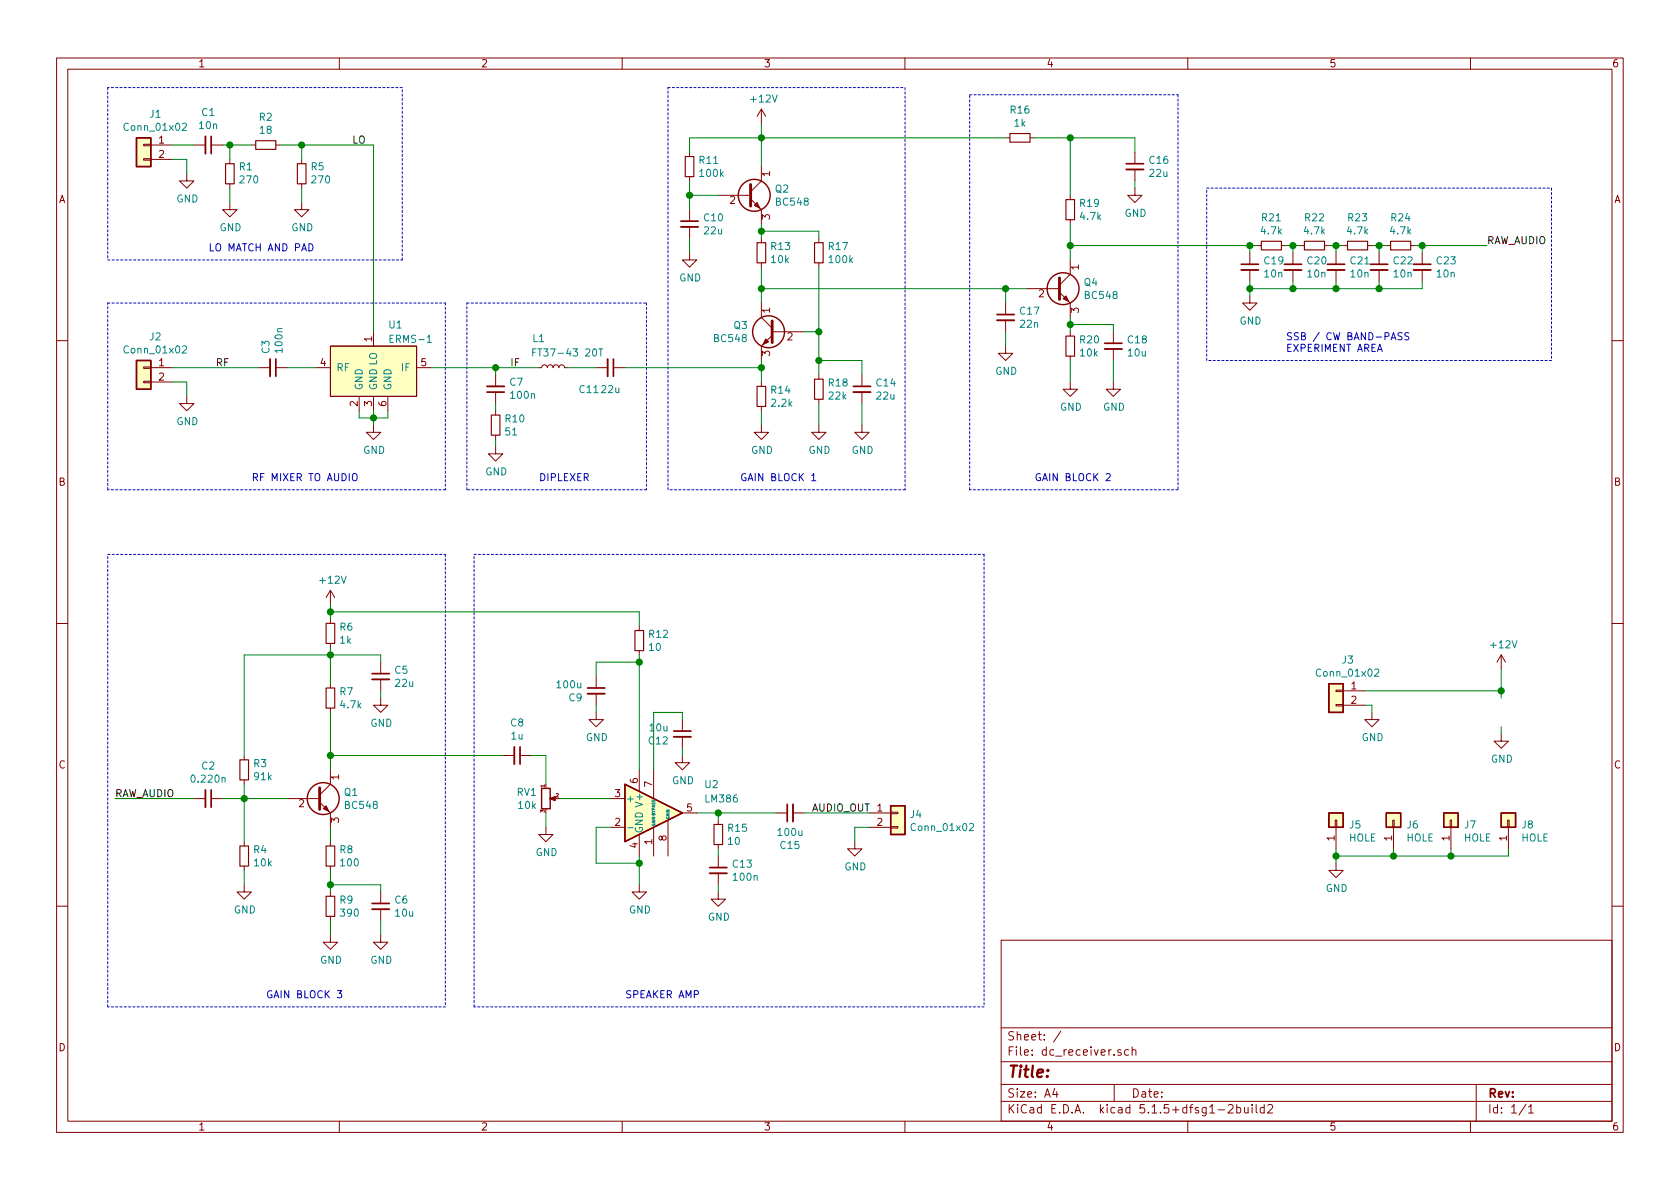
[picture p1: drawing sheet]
EESchema Schematic File Version 4
EELAYER 30 0
EELAYER END
$Descr A4 11693 8268
encoding utf-8
Sheet 1 1
Title ""
Date ""
Rev ""
Comp ""
Comment1 ""
Comment2 ""
Comment3 ""
Comment4 ""
$EndDescr
$Comp
L dc_receiver:ERMS-1 U1
U 1 1
P 2300 2550
F 0 "U1" H 2700 2850 50  0000 L CNN
F 1 "ERMS-1" H 2700 2750 50  0000 L CNN
F 2 "dc_receiver:ERMS-1" H 2300 2550 50  0001 C CNN
F 3 "" H 2300 2550 50  0001 C CNN
	1    2300 2550
	1    0    0    -1  
$EndComp
$Comp
L Connector_Generic:Conn_01x02 J2
U 1 1
P 1000 2550
F 0 "J2" H 918 2767 50  0000 C CNN
F 1 "Conn_01x02" H 918 2676 50  0000 C CNN
F 2 "Connector_PinHeader_2.54mm:PinHeader_1x02_P2.54mm_Vertical" H 1000 2550 50  0001 C CNN
F 3 "~" H 1000 2550 50  0001 C CNN
	1    1000 2550
	-1   0    0    -1  
$EndComp
$Comp
L power:GND #PWR0101
U 1 1
P 2600 2950
F 0 "#PWR0101" H 2600 2700 50  0001 C CNN
F 1 "GND" H 2605 2777 50  0000 C CNN
F 2 "" H 2600 2950 50  0001 C CNN
F 3 "" H 2600 2950 50  0001 C CNN
	1    2600 2950
	1    0    0    -1  
$EndComp
Wire Wire Line
	2500 2850 2500 2900
Wire Wire Line
	2500 2900 2600 2900
Wire Wire Line
	2600 2900 2600 2950
Wire Wire Line
	2600 2850 2600 2900
Connection ~ 2600 2900
Wire Wire Line
	2600 2900 2700 2900
Wire Wire Line
	2700 2900 2700 2850
$Comp
L power:GND #PWR0102
U 1 1
P 1300 2750
F 0 "#PWR0102" H 1300 2500 50  0001 C CNN
F 1 "GND" H 1305 2577 50  0000 C CNN
F 2 "" H 1300 2750 50  0001 C CNN
F 3 "" H 1300 2750 50  0001 C CNN
	1    1300 2750
	1    0    0    -1  
$EndComp
Wire Wire Line
	1200 2650 1300 2650
Wire Wire Line
	1300 2650 1300 2750
$Comp
L Connector_Generic:Conn_01x02 J1
U 1 1
P 1000 1000
F 0 "J1" H 918 1217 50  0000 C CNN
F 1 "Conn_01x02" H 918 1126 50  0000 C CNN
F 2 "Connector_PinHeader_2.54mm:PinHeader_1x02_P2.54mm_Vertical" H 1000 1000 50  0001 C CNN
F 3 "~" H 1000 1000 50  0001 C CNN
	1    1000 1000
	-1   0    0    -1  
$EndComp
$Comp
L Device:C_Small C1
U 1 1
P 1450 1000
F 0 "C1" V 1221 1000 50  0000 C CNN
F 1 "10n" V 1312 1000 50  0000 C CNN
F 2 "Capacitor_SMD:C_1206_3216Metric_Pad1.42x1.75mm_HandSolder" H 1450 1000 50  0001 C CNN
F 3 "~" H 1450 1000 50  0001 C CNN
	1    1450 1000
	0    1    1    0   
$EndComp
$Comp
L Device:R_Small R2
U 1 1
P 1850 1000
F 0 "R2" V 1654 1000 50  0000 C CNN
F 1 "18" V 1745 1000 50  0000 C CNN
F 2 "Resistor_SMD:R_1206_3216Metric_Pad1.42x1.75mm_HandSolder" H 1850 1000 50  0001 C CNN
F 3 "~" H 1850 1000 50  0001 C CNN
	1    1850 1000
	0    1    1    0   
$EndComp
$Comp
L Device:R_Small R1
U 1 1
P 1600 1200
F 0 "R1" H 1541 1154 50  0000 R CNN
F 1 "270" H 1541 1245 50  0000 R CNN
F 2 "Resistor_SMD:R_1206_3216Metric_Pad1.42x1.75mm_HandSolder" H 1600 1200 50  0001 C CNN
F 3 "~" H 1600 1200 50  0001 C CNN
	1    1600 1200
	-1   0    0    1   
$EndComp
$Comp
L Device:R_Small R5
U 1 1
P 2100 1200
F 0 "R5" H 2041 1154 50  0000 R CNN
F 1 "270" H 2041 1245 50  0000 R CNN
F 2 "Resistor_SMD:R_1206_3216Metric_Pad1.42x1.75mm_HandSolder" H 2100 1200 50  0001 C CNN
F 3 "~" H 2100 1200 50  0001 C CNN
	1    2100 1200
	-1   0    0    1   
$EndComp
$Comp
L power:GND #PWR0103
U 1 1
P 1600 1400
F 0 "#PWR0103" H 1600 1150 50  0001 C CNN
F 1 "GND" H 1605 1227 50  0000 C CNN
F 2 "" H 1600 1400 50  0001 C CNN
F 3 "" H 1600 1400 50  0001 C CNN
	1    1600 1400
	1    0    0    -1  
$EndComp
$Comp
L power:GND #PWR0104
U 1 1
P 2100 1400
F 0 "#PWR0104" H 2100 1150 50  0001 C CNN
F 1 "GND" H 2105 1227 50  0000 C CNN
F 2 "" H 2100 1400 50  0001 C CNN
F 3 "" H 2100 1400 50  0001 C CNN
	1    2100 1400
	1    0    0    -1  
$EndComp
$Comp
L power:GND #PWR0105
U 1 1
P 1300 1200
F 0 "#PWR0105" H 1300 950 50  0001 C CNN
F 1 "GND" H 1305 1027 50  0000 C CNN
F 2 "" H 1300 1200 50  0001 C CNN
F 3 "" H 1300 1200 50  0001 C CNN
	1    1300 1200
	1    0    0    -1  
$EndComp
Wire Wire Line
	1600 1100 1600 1000
Wire Wire Line
	1600 1000 1750 1000
Wire Wire Line
	1200 1100 1300 1100
Wire Wire Line
	1300 1100 1300 1200
Wire Wire Line
	1600 1300 1600 1400
Wire Wire Line
	1950 1000 2100 1000
Wire Wire Line
	2100 1000 2100 1100
Wire Wire Line
	2100 1300 2100 1400
Wire Wire Line
	1550 1000 1600 1000
Connection ~ 1600 1000
Wire Wire Line
	1350 1000 1200 1000
Wire Wire Line
	2600 2300 2600 1000
Wire Wire Line
	2600 1000 2100 1000
Connection ~ 2100 1000
$Comp
L Device:C_Small C7
U 1 1
P 3450 2700
F 0 "C7" H 3358 2654 50  0000 R CNN
F 1 "100n" H 3358 2745 50  0000 R CNN
F 2 "Capacitor_SMD:C_1206_3216Metric_Pad1.42x1.75mm_HandSolder" H 3450 2700 50  0001 C CNN
F 3 "~" H 3450 2700 50  0001 C CNN
	1    3450 2700
	-1   0    0    1   
$EndComp
$Comp
L Device:R_Small R10
U 1 1
P 3450 2950
F 0 "R10" H 3509 2996 50  0000 L CNN
F 1 "51" H 3509 2905 50  0000 L CNN
F 2 "Resistor_SMD:R_1206_3216Metric_Pad1.42x1.75mm_HandSolder" H 3450 2950 50  0001 C CNN
F 3 "~" H 3450 2950 50  0001 C CNN
	1    3450 2950
	1    0    0    -1  
$EndComp
$Comp
L power:GND #PWR0106
U 1 1
P 3450 3100
F 0 "#PWR0106" H 3450 2850 50  0001 C CNN
F 1 "GND" H 3455 2927 50  0000 C CNN
F 2 "" H 3450 3100 50  0001 C CNN
F 3 "" H 3450 3100 50  0001 C CNN
	1    3450 3100
	1    0    0    -1  
$EndComp
Wire Wire Line
	3450 2550 3450 2600
Wire Wire Line
	3450 2800 3450 2850
Wire Wire Line
	3450 3050 3450 3100
$Comp
L Device:L_Small L1
U 1 1
P 3850 2550
F 0 "L1" V 4050 2650 50  0000 C CNN
F 1 "FT37-43 20T" V 3950 2450 50  0000 C CNN
F 2 "dc_receiver:ft37-43-choke" H 3850 2550 50  0001 C CNN
F 3 "~" H 3850 2550 50  0001 C CNN
	1    3850 2550
	0    -1   -1   0   
$EndComp
Connection ~ 3450 2550
Wire Wire Line
	3450 2550 3750 2550
$Comp
L Device:C_Small C11
U 1 1
P 4250 2550
F 0 "C11" V 4400 2400 50  0000 C CNN
F 1 "22u" V 4400 2550 50  0000 C CNN
F 2 "Capacitor_THT:CP_Radial_D6.3mm_P2.50mm" H 4250 2550 50  0001 C CNN
F 3 "~" H 4250 2550 50  0001 C CNN
	1    4250 2550
	0    1    1    0   
$EndComp
Wire Wire Line
	4150 2550 3950 2550
$Comp
L Device:R_Small R14
U 1 1
P 5300 2750
F 0 "R14" H 5359 2796 50  0000 L CNN
F 1 "2.2k" H 5359 2705 50  0000 L CNN
F 2 "Resistor_SMD:R_1206_3216Metric_Pad1.42x1.75mm_HandSolder" H 5300 2750 50  0001 C CNN
F 3 "~" H 5300 2750 50  0001 C CNN
	1    5300 2750
	1    0    0    -1  
$EndComp
$Comp
L Transistor_BJT:BC548 Q3
U 1 1
P 5400 2300
F 0 "Q3" H 5591 2346 50  0000 L CNN
F 1 "BC548" H 5591 2255 50  0000 L CNN
F 2 "Package_TO_SOT_THT:TO-92_Inline_Wide" H 5600 2225 50  0001 L CIN
F 3 "http://www.fairchildsemi.com/ds/BC/BC547.pdf" H 5400 2300 50  0001 L CNN
	1    5400 2300
	-1   0    0    -1  
$EndComp
Wire Wire Line
	5300 2500 5300 2550
Connection ~ 5300 2550
Wire Wire Line
	5300 2550 5300 2650
$Comp
L power:GND #PWR0107
U 1 1
P 5300 2950
F 0 "#PWR0107" H 5300 2700 50  0001 C CNN
F 1 "GND" H 5305 2777 50  0000 C CNN
F 2 "" H 5300 2950 50  0001 C CNN
F 3 "" H 5300 2950 50  0001 C CNN
	1    5300 2950
	1    0    0    -1  
$EndComp
Wire Wire Line
	5300 2850 5300 2950
$Comp
L Device:R_Small R18
U 1 1
P 5700 2700
F 0 "R18" H 5759 2746 50  0000 L CNN
F 1 "22k" H 5759 2655 50  0000 L CNN
F 2 "Resistor_SMD:R_1206_3216Metric_Pad1.42x1.75mm_HandSolder" H 5700 2700 50  0001 C CNN
F 3 "~" H 5700 2700 50  0001 C CNN
	1    5700 2700
	1    0    0    -1  
$EndComp
$Comp
L Device:C_Small C14
U 1 1
P 6000 2700
F 0 "C14" H 6092 2746 50  0000 L CNN
F 1 "22u" H 6092 2655 50  0000 L CNN
F 2 "Capacitor_THT:CP_Radial_D6.3mm_P2.50mm" H 6000 2700 50  0001 C CNN
F 3 "~" H 6000 2700 50  0001 C CNN
	1    6000 2700
	1    0    0    -1  
$EndComp
$Comp
L Device:R_Small R17
U 1 1
P 5700 1750
F 0 "R17" H 5759 1796 50  0000 L CNN
F 1 "100k" H 5759 1705 50  0000 L CNN
F 2 "Resistor_SMD:R_1206_3216Metric_Pad1.42x1.75mm_HandSolder" H 5700 1750 50  0001 C CNN
F 3 "~" H 5700 1750 50  0001 C CNN
	1    5700 1750
	1    0    0    -1  
$EndComp
$Comp
L Device:R_Small R13
U 1 1
P 5300 1750
F 0 "R13" H 5359 1796 50  0000 L CNN
F 1 "10k" H 5359 1705 50  0000 L CNN
F 2 "Resistor_SMD:R_1206_3216Metric_Pad1.42x1.75mm_HandSolder" H 5300 1750 50  0001 C CNN
F 3 "~" H 5300 1750 50  0001 C CNN
	1    5300 1750
	1    0    0    -1  
$EndComp
$Comp
L Transistor_BJT:BC548 Q2
U 1 1
P 5200 1350
F 0 "Q2" H 5391 1396 50  0000 L CNN
F 1 "BC548" H 5391 1305 50  0000 L CNN
F 2 "Package_TO_SOT_THT:TO-92_Inline_Wide" H 5400 1275 50  0001 L CIN
F 3 "http://www.fairchildsemi.com/ds/BC/BC547.pdf" H 5200 1350 50  0001 L CNN
	1    5200 1350
	1    0    0    -1  
$EndComp
$Comp
L Device:C_Small C10
U 1 1
P 4800 1550
F 0 "C10" H 4892 1596 50  0000 L CNN
F 1 "22u" H 4892 1505 50  0000 L CNN
F 2 "Capacitor_THT:CP_Radial_D6.3mm_P2.50mm" H 4800 1550 50  0001 C CNN
F 3 "~" H 4800 1550 50  0001 C CNN
	1    4800 1550
	1    0    0    -1  
$EndComp
$Comp
L Device:R_Small R11
U 1 1
P 4800 1150
F 0 "R11" H 4859 1196 50  0000 L CNN
F 1 "100k" H 4859 1105 50  0000 L CNN
F 2 "Resistor_SMD:R_1206_3216Metric_Pad1.42x1.75mm_HandSolder" H 4800 1150 50  0001 C CNN
F 3 "~" H 4800 1150 50  0001 C CNN
	1    4800 1150
	1    0    0    -1  
$EndComp
Wire Wire Line
	5000 1350 4800 1350
Wire Wire Line
	4800 1350 4800 1250
Wire Wire Line
	4800 1350 4800 1450
Connection ~ 4800 1350
$Comp
L power:GND #PWR0108
U 1 1
P 4800 1750
F 0 "#PWR0108" H 4800 1500 50  0001 C CNN
F 1 "GND" H 4805 1577 50  0000 C CNN
F 2 "" H 4800 1750 50  0001 C CNN
F 3 "" H 4800 1750 50  0001 C CNN
	1    4800 1750
	1    0    0    -1  
$EndComp
Wire Wire Line
	4800 1750 4800 1650
Wire Wire Line
	5300 1150 5300 950 
Wire Wire Line
	5300 950  4800 950 
Wire Wire Line
	4800 950  4800 1050
$Comp
L power:+12V #PWR0109
U 1 1
P 5300 850
F 0 "#PWR0109" H 5300 700 50  0001 C CNN
F 1 "+12V" H 5315 1023 50  0000 C CNN
F 2 "" H 5300 850 50  0001 C CNN
F 3 "" H 5300 850 50  0001 C CNN
	1    5300 850 
	1    0    0    -1  
$EndComp
Wire Wire Line
	5300 850  5300 950 
Connection ~ 5300 950 
Wire Wire Line
	5300 1550 5300 1600
Wire Wire Line
	5300 1600 5700 1600
Wire Wire Line
	5700 1600 5700 1650
Connection ~ 5300 1600
Wire Wire Line
	5300 1600 5300 1650
Wire Wire Line
	5700 1850 5700 2300
Wire Wire Line
	5700 2300 5600 2300
Connection ~ 5700 2300
Wire Wire Line
	6000 2600 6000 2500
$Comp
L power:GND #PWR0110
U 1 1
P 5700 2950
F 0 "#PWR0110" H 5700 2700 50  0001 C CNN
F 1 "GND" H 5705 2777 50  0000 C CNN
F 2 "" H 5700 2950 50  0001 C CNN
F 3 "" H 5700 2950 50  0001 C CNN
	1    5700 2950
	1    0    0    -1  
$EndComp
Wire Wire Line
	5700 2800 5700 2950
$Comp
L power:GND #PWR0111
U 1 1
P 6000 2950
F 0 "#PWR0111" H 6000 2700 50  0001 C CNN
F 1 "GND" H 6005 2777 50  0000 C CNN
F 2 "" H 6000 2950 50  0001 C CNN
F 3 "" H 6000 2950 50  0001 C CNN
	1    6000 2950
	1    0    0    -1  
$EndComp
Wire Wire Line
	6000 2800 6000 2950
Wire Wire Line
	5700 2300 5700 2500
Wire Wire Line
	6000 2500 5700 2500
Connection ~ 5700 2500
Wire Wire Line
	5700 2500 5700 2600
Text Label 2450 1000 0    50   ~ 0
LO
Text Label 1500 2550 0    50   ~ 0
RF
Text Label 3550 2550 0    50   ~ 0
IF
$Comp
L Transistor_BJT:BC548 Q4
U 1 1
P 7350 2000
F 0 "Q4" H 7541 2046 50  0000 L CNN
F 1 "BC548" H 7541 1955 50  0000 L CNN
F 2 "Package_TO_SOT_THT:TO-92_Inline_Wide" H 7550 1925 50  0001 L CIN
F 3 "http://www.fairchildsemi.com/ds/BC/BC547.pdf" H 7350 2000 50  0001 L CNN
	1    7350 2000
	1    0    0    -1  
$EndComp
$Comp
L Device:R_Small R20
U 1 1
P 7450 2400
F 0 "R20" H 7509 2446 50  0000 L CNN
F 1 "10k" H 7509 2355 50  0000 L CNN
F 2 "Resistor_SMD:R_1206_3216Metric_Pad1.42x1.75mm_HandSolder" H 7450 2400 50  0001 C CNN
F 3 "~" H 7450 2400 50  0001 C CNN
	1    7450 2400
	1    0    0    -1  
$EndComp
$Comp
L Device:C_Small C18
U 1 1
P 7750 2400
F 0 "C18" H 7842 2446 50  0000 L CNN
F 1 "10u" H 7842 2355 50  0000 L CNN
F 2 "Capacitor_THT:CP_Radial_D5.0mm_P2.00mm" H 7750 2400 50  0001 C CNN
F 3 "~" H 7750 2400 50  0001 C CNN
	1    7750 2400
	1    0    0    -1  
$EndComp
$Comp
L power:GND #PWR0112
U 1 1
P 7450 2650
F 0 "#PWR0112" H 7450 2400 50  0001 C CNN
F 1 "GND" H 7455 2477 50  0000 C CNN
F 2 "" H 7450 2650 50  0001 C CNN
F 3 "" H 7450 2650 50  0001 C CNN
	1    7450 2650
	1    0    0    -1  
$EndComp
$Comp
L power:GND #PWR0113
U 1 1
P 7750 2650
F 0 "#PWR0113" H 7750 2400 50  0001 C CNN
F 1 "GND" H 7755 2477 50  0000 C CNN
F 2 "" H 7750 2650 50  0001 C CNN
F 3 "" H 7750 2650 50  0001 C CNN
	1    7750 2650
	1    0    0    -1  
$EndComp
Wire Wire Line
	7450 2200 7450 2250
Wire Wire Line
	7450 2250 7750 2250
Wire Wire Line
	7750 2250 7750 2300
Connection ~ 7450 2250
Wire Wire Line
	7450 2250 7450 2300
Wire Wire Line
	7450 2500 7450 2650
Wire Wire Line
	7750 2500 7750 2650
$Comp
L Device:R_Small R19
U 1 1
P 7450 1450
F 0 "R19" H 7509 1496 50  0000 L CNN
F 1 "4.7k" H 7509 1405 50  0000 L CNN
F 2 "Resistor_SMD:R_1206_3216Metric_Pad1.42x1.75mm_HandSolder" H 7450 1450 50  0001 C CNN
F 3 "~" H 7450 1450 50  0001 C CNN
	1    7450 1450
	1    0    0    -1  
$EndComp
$Comp
L Device:R_Small R16
U 1 1
P 7100 950
F 0 "R16" V 6904 950 50  0000 C CNN
F 1 "1k" V 6995 950 50  0000 C CNN
F 2 "Resistor_SMD:R_1206_3216Metric_Pad1.42x1.75mm_HandSolder" H 7100 950 50  0001 C CNN
F 3 "~" H 7100 950 50  0001 C CNN
	1    7100 950 
	0    1    1    0   
$EndComp
$Comp
L Device:C_Small C16
U 1 1
P 7900 1150
F 0 "C16" H 7992 1196 50  0000 L CNN
F 1 "22u" H 7992 1105 50  0000 L CNN
F 2 "Capacitor_THT:CP_Radial_D6.3mm_P2.50mm" H 7900 1150 50  0001 C CNN
F 3 "~" H 7900 1150 50  0001 C CNN
	1    7900 1150
	1    0    0    -1  
$EndComp
$Comp
L power:GND #PWR0114
U 1 1
P 7900 1300
F 0 "#PWR0114" H 7900 1050 50  0001 C CNN
F 1 "GND" H 7905 1127 50  0000 C CNN
F 2 "" H 7900 1300 50  0001 C CNN
F 3 "" H 7900 1300 50  0001 C CNN
	1    7900 1300
	1    0    0    -1  
$EndComp
$Comp
L Device:C_Small C17
U 1 1
P 7000 2200
F 0 "C17" H 7092 2246 50  0000 L CNN
F 1 "22n" H 7092 2155 50  0000 L CNN
F 2 "Capacitor_SMD:C_1206_3216Metric_Pad1.42x1.75mm_HandSolder" H 7000 2200 50  0001 C CNN
F 3 "~" H 7000 2200 50  0001 C CNN
	1    7000 2200
	1    0    0    -1  
$EndComp
$Comp
L power:GND #PWR0115
U 1 1
P 7000 2400
F 0 "#PWR0115" H 7000 2150 50  0001 C CNN
F 1 "GND" H 7005 2227 50  0000 C CNN
F 2 "" H 7000 2400 50  0001 C CNN
F 3 "" H 7000 2400 50  0001 C CNN
	1    7000 2400
	1    0    0    -1  
$EndComp
Wire Wire Line
	7000 2400 7000 2300
Wire Wire Line
	7000 2100 7000 2000
Connection ~ 7000 2000
Wire Wire Line
	7000 2000 7150 2000
Wire Wire Line
	7450 1350 7450 950 
$Comp
L Device:C_Small C19
U 1 1
P 8700 1850
F 0 "C19" H 8792 1896 50  0000 L CNN
F 1 "10n" H 8792 1805 50  0000 L CNN
F 2 "Capacitor_SMD:C_1206_3216Metric_Pad1.42x1.75mm_HandSolder" H 8700 1850 50  0001 C CNN
F 3 "~" H 8700 1850 50  0001 C CNN
	1    8700 1850
	1    0    0    -1  
$EndComp
Wire Wire Line
	8700 1750 8700 1700
$Comp
L power:GND #PWR0116
U 1 1
P 8700 2050
F 0 "#PWR0116" H 8700 1800 50  0001 C CNN
F 1 "GND" H 8705 1877 50  0000 C CNN
F 2 "" H 8700 2050 50  0001 C CNN
F 3 "" H 8700 2050 50  0001 C CNN
	1    8700 2050
	1    0    0    -1  
$EndComp
$Comp
L Device:R_Small R21
U 1 1
P 8850 1700
F 0 "R21" V 8654 1700 50  0000 C CNN
F 1 "4.7k" V 8745 1700 50  0000 C CNN
F 2 "Resistor_SMD:R_1206_3216Metric_Pad1.42x1.75mm_HandSolder" H 8850 1700 50  0001 C CNN
F 3 "~" H 8850 1700 50  0001 C CNN
	1    8850 1700
	0    1    1    0   
$EndComp
Wire Wire Line
	8750 1700 8700 1700
Connection ~ 8700 1700
$Comp
L Device:C_Small C20
U 1 1
P 9000 1850
F 0 "C20" H 9092 1896 50  0000 L CNN
F 1 "10n" H 9092 1805 50  0000 L CNN
F 2 "Capacitor_SMD:C_1206_3216Metric_Pad1.42x1.75mm_HandSolder" H 9000 1850 50  0001 C CNN
F 3 "~" H 9000 1850 50  0001 C CNN
	1    9000 1850
	1    0    0    -1  
$EndComp
Wire Wire Line
	8950 1700 9000 1700
Wire Wire Line
	9000 1700 9000 1750
$Comp
L Device:R_Small R22
U 1 1
P 9150 1700
F 0 "R22" V 8954 1700 50  0000 C CNN
F 1 "4.7k" V 9045 1700 50  0000 C CNN
F 2 "Resistor_SMD:R_1206_3216Metric_Pad1.42x1.75mm_HandSolder" H 9150 1700 50  0001 C CNN
F 3 "~" H 9150 1700 50  0001 C CNN
	1    9150 1700
	0    1    1    0   
$EndComp
$Comp
L Device:C_Small C21
U 1 1
P 9300 1850
F 0 "C21" H 9392 1896 50  0000 L CNN
F 1 "10n" H 9392 1805 50  0000 L CNN
F 2 "Capacitor_SMD:C_1206_3216Metric_Pad1.42x1.75mm_HandSolder" H 9300 1850 50  0001 C CNN
F 3 "~" H 9300 1850 50  0001 C CNN
	1    9300 1850
	1    0    0    -1  
$EndComp
$Comp
L Device:R_Small R23
U 1 1
P 9450 1700
F 0 "R23" V 9254 1700 50  0000 C CNN
F 1 "4.7k" V 9345 1700 50  0000 C CNN
F 2 "Resistor_SMD:R_1206_3216Metric_Pad1.42x1.75mm_HandSolder" H 9450 1700 50  0001 C CNN
F 3 "~" H 9450 1700 50  0001 C CNN
	1    9450 1700
	0    1    1    0   
$EndComp
$Comp
L Device:C_Small C22
U 1 1
P 9600 1850
F 0 "C22" H 9692 1896 50  0000 L CNN
F 1 "10n" H 9692 1805 50  0000 L CNN
F 2 "Capacitor_SMD:C_1206_3216Metric_Pad1.42x1.75mm_HandSolder" H 9600 1850 50  0001 C CNN
F 3 "~" H 9600 1850 50  0001 C CNN
	1    9600 1850
	1    0    0    -1  
$EndComp
$Comp
L Device:R_Small R24
U 1 1
P 9750 1700
F 0 "R24" V 9554 1700 50  0000 C CNN
F 1 "4.7k" V 9645 1700 50  0000 C CNN
F 2 "Resistor_SMD:R_1206_3216Metric_Pad1.42x1.75mm_HandSolder" H 9750 1700 50  0001 C CNN
F 3 "~" H 9750 1700 50  0001 C CNN
	1    9750 1700
	0    1    1    0   
$EndComp
$Comp
L Device:C_Small C23
U 1 1
P 9900 1850
F 0 "C23" H 9992 1896 50  0000 L CNN
F 1 "10n" H 9992 1805 50  0000 L CNN
F 2 "Capacitor_SMD:C_1206_3216Metric_Pad1.42x1.75mm_HandSolder" H 9900 1850 50  0001 C CNN
F 3 "~" H 9900 1850 50  0001 C CNN
	1    9900 1850
	1    0    0    -1  
$EndComp
Wire Wire Line
	8700 1950 8700 2000
Wire Wire Line
	8700 2000 9000 2000
Wire Wire Line
	9900 2000 9900 1950
Connection ~ 8700 2000
Wire Wire Line
	8700 2000 8700 2050
Wire Wire Line
	9600 1950 9600 2000
Connection ~ 9600 2000
Wire Wire Line
	9600 2000 9900 2000
Wire Wire Line
	9300 1950 9300 2000
Connection ~ 9300 2000
Wire Wire Line
	9300 2000 9600 2000
Wire Wire Line
	9000 1950 9000 2000
Connection ~ 9000 2000
Wire Wire Line
	9000 2000 9300 2000
Wire Wire Line
	9050 1700 9000 1700
Connection ~ 9000 1700
Wire Wire Line
	9250 1700 9300 1700
Wire Wire Line
	9300 1750 9300 1700
Connection ~ 9300 1700
Wire Wire Line
	9300 1700 9350 1700
Wire Wire Line
	9550 1700 9600 1700
Wire Wire Line
	9600 1750 9600 1700
Connection ~ 9600 1700
Wire Wire Line
	9600 1700 9650 1700
Wire Wire Line
	9850 1700 9900 1700
Wire Wire Line
	9900 1700 9900 1750
Wire Wire Line
	9900 1700 10350 1700
Connection ~ 9900 1700
Text Label 10350 1700 0    50   ~ 0
RAW_AUDIO
Text Label 800  5550 0    50   ~ 0
RAW_AUDIO
Wire Wire Line
	800  5550 1350 5550
$Comp
L Device:C_Small C2
U 1 1
P 1450 5550
F 0 "C2" V 1221 5550 50  0000 C CNN
F 1 "0.220n" V 1312 5550 50  0000 C CNN
F 2 "Capacitor_SMD:C_1206_3216Metric_Pad1.42x1.75mm_HandSolder" H 1450 5550 50  0001 C CNN
F 3 "~" H 1450 5550 50  0001 C CNN
	1    1450 5550
	0    1    1    0   
$EndComp
$Comp
L Transistor_BJT:BC548 Q1
U 1 1
P 2200 5550
F 0 "Q1" H 2391 5596 50  0000 L CNN
F 1 "BC548" H 2391 5505 50  0000 L CNN
F 2 "Package_TO_SOT_THT:TO-92_Inline_Wide" H 2400 5475 50  0001 L CIN
F 3 "http://www.fairchildsemi.com/ds/BC/BC547.pdf" H 2200 5550 50  0001 L CNN
	1    2200 5550
	1    0    0    -1  
$EndComp
$Comp
L Device:R_Small R3
U 1 1
P 1700 5350
F 0 "R3" H 1759 5396 50  0000 L CNN
F 1 "91k" H 1759 5305 50  0000 L CNN
F 2 "Resistor_SMD:R_1206_3216Metric_Pad1.42x1.75mm_HandSolder" H 1700 5350 50  0001 C CNN
F 3 "~" H 1700 5350 50  0001 C CNN
	1    1700 5350
	1    0    0    -1  
$EndComp
$Comp
L Device:R_Small R8
U 1 1
P 2300 5950
F 0 "R8" H 2359 5996 50  0000 L CNN
F 1 "100" H 2359 5905 50  0000 L CNN
F 2 "Resistor_SMD:R_1206_3216Metric_Pad1.42x1.75mm_HandSolder" H 2300 5950 50  0001 C CNN
F 3 "~" H 2300 5950 50  0001 C CNN
	1    2300 5950
	1    0    0    -1  
$EndComp
$Comp
L Device:R_Small R4
U 1 1
P 1700 5950
F 0 "R4" H 1759 5996 50  0000 L CNN
F 1 "10k" H 1759 5905 50  0000 L CNN
F 2 "Resistor_SMD:R_1206_3216Metric_Pad1.42x1.75mm_HandSolder" H 1700 5950 50  0001 C CNN
F 3 "~" H 1700 5950 50  0001 C CNN
	1    1700 5950
	1    0    0    -1  
$EndComp
$Comp
L Device:R_Small R9
U 1 1
P 2300 6300
F 0 "R9" H 2359 6346 50  0000 L CNN
F 1 "390" H 2359 6255 50  0000 L CNN
F 2 "Resistor_SMD:R_1206_3216Metric_Pad1.42x1.75mm_HandSolder" H 2300 6300 50  0001 C CNN
F 3 "~" H 2300 6300 50  0001 C CNN
	1    2300 6300
	1    0    0    -1  
$EndComp
$Comp
L Device:C_Small C6
U 1 1
P 2650 6300
F 0 "C6" H 2742 6346 50  0000 L CNN
F 1 "10u" H 2742 6255 50  0000 L CNN
F 2 "Capacitor_THT:CP_Radial_D5.0mm_P2.00mm" H 2650 6300 50  0001 C CNN
F 3 "~" H 2650 6300 50  0001 C CNN
	1    2650 6300
	1    0    0    -1  
$EndComp
Wire Wire Line
	1550 5550 1700 5550
Wire Wire Line
	1700 5450 1700 5550
Connection ~ 1700 5550
Wire Wire Line
	1700 5550 2000 5550
Wire Wire Line
	1700 5850 1700 5550
Wire Wire Line
	2300 5750 2300 5850
Wire Wire Line
	2300 6050 2300 6150
Wire Wire Line
	2650 6200 2650 6150
Wire Wire Line
	2650 6150 2300 6150
Connection ~ 2300 6150
Wire Wire Line
	2300 6150 2300 6200
$Comp
L power:GND #PWR0117
U 1 1
P 2300 6500
F 0 "#PWR0117" H 2300 6250 50  0001 C CNN
F 1 "GND" H 2305 6327 50  0000 C CNN
F 2 "" H 2300 6500 50  0001 C CNN
F 3 "" H 2300 6500 50  0001 C CNN
	1    2300 6500
	1    0    0    -1  
$EndComp
$Comp
L power:GND #PWR0118
U 1 1
P 2650 6500
F 0 "#PWR0118" H 2650 6250 50  0001 C CNN
F 1 "GND" H 2655 6327 50  0000 C CNN
F 2 "" H 2650 6500 50  0001 C CNN
F 3 "" H 2650 6500 50  0001 C CNN
	1    2650 6500
	1    0    0    -1  
$EndComp
$Comp
L power:GND #PWR0119
U 1 1
P 1700 6150
F 0 "#PWR0119" H 1700 5900 50  0001 C CNN
F 1 "GND" H 1705 5977 50  0000 C CNN
F 2 "" H 1700 6150 50  0001 C CNN
F 3 "" H 1700 6150 50  0001 C CNN
	1    1700 6150
	1    0    0    -1  
$EndComp
Wire Wire Line
	1700 6150 1700 6050
Wire Wire Line
	2300 6400 2300 6500
Wire Wire Line
	2650 6400 2650 6500
$Comp
L Device:R_Small R7
U 1 1
P 2300 4850
F 0 "R7" H 2359 4896 50  0000 L CNN
F 1 "4.7k" H 2359 4805 50  0000 L CNN
F 2 "Resistor_SMD:R_1206_3216Metric_Pad1.42x1.75mm_HandSolder" H 2300 4850 50  0001 C CNN
F 3 "~" H 2300 4850 50  0001 C CNN
	1    2300 4850
	1    0    0    -1  
$EndComp
$Comp
L Device:C_Small C5
U 1 1
P 2650 4700
F 0 "C5" H 2742 4746 50  0000 L CNN
F 1 "22u" H 2742 4655 50  0000 L CNN
F 2 "Capacitor_THT:CP_Radial_D6.3mm_P2.50mm" H 2650 4700 50  0001 C CNN
F 3 "~" H 2650 4700 50  0001 C CNN
	1    2650 4700
	1    0    0    -1  
$EndComp
$Comp
L power:GND #PWR0120
U 1 1
P 2650 4850
F 0 "#PWR0120" H 2650 4600 50  0001 C CNN
F 1 "GND" H 2655 4677 50  0000 C CNN
F 2 "" H 2650 4850 50  0001 C CNN
F 3 "" H 2650 4850 50  0001 C CNN
	1    2650 4850
	1    0    0    -1  
$EndComp
Wire Wire Line
	2650 4800 2650 4850
$Comp
L Device:R_Small R6
U 1 1
P 2300 4400
F 0 "R6" H 2359 4446 50  0000 L CNN
F 1 "1k" H 2359 4355 50  0000 L CNN
F 2 "Resistor_SMD:R_1206_3216Metric_Pad1.42x1.75mm_HandSolder" H 2300 4400 50  0001 C CNN
F 3 "~" H 2300 4400 50  0001 C CNN
	1    2300 4400
	1    0    0    -1  
$EndComp
$Comp
L power:+12V #PWR0121
U 1 1
P 2300 4200
F 0 "#PWR0121" H 2300 4050 50  0001 C CNN
F 1 "+12V" H 2315 4373 50  0000 C CNN
F 2 "" H 2300 4200 50  0001 C CNN
F 3 "" H 2300 4200 50  0001 C CNN
	1    2300 4200
	1    0    0    -1  
$EndComp
Wire Wire Line
	2300 4500 2300 4550
Wire Wire Line
	2300 4550 2650 4550
Wire Wire Line
	2650 4550 2650 4600
Connection ~ 2300 4550
Wire Wire Line
	1700 5250 1700 4550
Wire Wire Line
	1700 4550 2300 4550
$Comp
L power:+12V #PWR0128
U 1 1
P 10450 4650
F 0 "#PWR0128" H 10450 4500 50  0001 C CNN
F 1 "+12V" H 10465 4823 50  0000 C CNN
F 2 "" H 10450 4650 50  0001 C CNN
F 3 "" H 10450 4650 50  0001 C CNN
	1    10450 4650
	1    0    0    -1  
$EndComp
$Comp
L Connector_Generic:Conn_01x02 J3
U 1 1
P 9300 4800
F 0 "J3" H 9218 5017 50  0000 C CNN
F 1 "Conn_01x02" H 9218 4926 50  0000 C CNN
F 2 "Connector_PinHeader_2.54mm:PinHeader_1x02_P2.54mm_Vertical" H 9300 4800 50  0001 C CNN
F 3 "~" H 9300 4800 50  0001 C CNN
	1    9300 4800
	-1   0    0    -1  
$EndComp
$Comp
L power:GND #PWR0129
U 1 1
P 10450 5100
F 0 "#PWR0129" H 10450 4850 50  0001 C CNN
F 1 "GND" H 10455 4927 50  0000 C CNN
F 2 "" H 10450 5100 50  0001 C CNN
F 3 "" H 10450 5100 50  0001 C CNN
	1    10450 5100
	1    0    0    -1  
$EndComp
Wire Wire Line
	2300 4550 2300 4750
$Comp
L Device:C_Small C3
U 1 1
P 1900 2550
F 0 "C3" H 1808 2504 50  0000 R CNN
F 1 "100n" H 1808 2595 50  0000 R CNN
F 2 "Capacitor_SMD:C_1206_3216Metric_Pad1.42x1.75mm_HandSolder" H 1900 2550 50  0001 C CNN
F 3 "~" H 1900 2550 50  0001 C CNN
	1    1900 2550
	0    1    1    0   
$EndComp
Wire Wire Line
	1200 2550 1800 2550
Wire Wire Line
	2000 2550 2200 2550
Wire Wire Line
	10450 5100 10450 5050
Wire Wire Line
	10450 4650 10450 4800
Connection ~ 10450 4800
Wire Wire Line
	10450 4800 10450 4850
$Comp
L power:GND #PWR0130
U 1 1
P 9550 4950
F 0 "#PWR0130" H 9550 4700 50  0001 C CNN
F 1 "GND" H 9555 4777 50  0000 C CNN
F 2 "" H 9550 4950 50  0001 C CNN
F 3 "" H 9550 4950 50  0001 C CNN
	1    9550 4950
	1    0    0    -1  
$EndComp
Wire Wire Line
	9500 4900 9550 4900
Wire Wire Line
	9550 4900 9550 4950
Wire Wire Line
	9500 4800 10450 4800
$Comp
L Connector_Generic:Conn_01x01 J5
U 1 1
P 9300 5700
F 0 "J5" V 9264 5612 50  0000 R CNN
F 1 "HOLE" V 9173 5612 50  0000 R CNN
F 2 "dc_receiver:HOLE" H 9300 5700 50  0001 C CNN
F 3 "~" H 9300 5700 50  0001 C CNN
	1    9300 5700
	0    -1   -1   0   
$EndComp
$Comp
L power:GND #PWR0131
U 1 1
P 9300 6000
F 0 "#PWR0131" H 9300 5750 50  0001 C CNN
F 1 "GND" H 9305 5827 50  0000 C CNN
F 2 "" H 9300 6000 50  0001 C CNN
F 3 "" H 9300 6000 50  0001 C CNN
	1    9300 6000
	1    0    0    -1  
$EndComp
$Comp
L Connector_Generic:Conn_01x01 J6
U 1 1
P 9700 5700
F 0 "J6" V 9664 5612 50  0000 R CNN
F 1 "HOLE" V 9573 5612 50  0000 R CNN
F 2 "dc_receiver:HOLE" H 9700 5700 50  0001 C CNN
F 3 "~" H 9700 5700 50  0001 C CNN
	1    9700 5700
	0    -1   -1   0   
$EndComp
$Comp
L Connector_Generic:Conn_01x01 J7
U 1 1
P 10100 5700
F 0 "J7" V 10064 5612 50  0000 R CNN
F 1 "HOLE" V 9973 5612 50  0000 R CNN
F 2 "dc_receiver:HOLE" H 10100 5700 50  0001 C CNN
F 3 "~" H 10100 5700 50  0001 C CNN
	1    10100 5700
	0    -1   -1   0   
$EndComp
$Comp
L Connector_Generic:Conn_01x01 J8
U 1 1
P 10500 5700
F 0 "J8" V 10464 5612 50  0000 R CNN
F 1 "HOLE" V 10373 5612 50  0000 R CNN
F 2 "dc_receiver:HOLE" H 10500 5700 50  0001 C CNN
F 3 "~" H 10500 5700 50  0001 C CNN
	1    10500 5700
	0    -1   -1   0   
$EndComp
Wire Wire Line
	9300 5900 9300 5950
Wire Wire Line
	9300 5950 9700 5950
Wire Wire Line
	10500 5950 10500 5900
Connection ~ 9300 5950
Wire Wire Line
	9300 5950 9300 6000
Wire Wire Line
	10100 5900 10100 5950
Connection ~ 10100 5950
Wire Wire Line
	10100 5950 10500 5950
Wire Wire Line
	9700 5900 9700 5950
Connection ~ 9700 5950
Wire Wire Line
	9700 5950 10100 5950
Text Notes 5150 3350 0    50   ~ 0
GAIN BLOCK 1
Text Notes 7200 3350 0    50   ~ 0
GAIN BLOCK 2
Text Notes 8950 2450 0    50   ~ 0
SSB / CW BAND-PASS\nEXPERIMENT AREA
Text Notes 1750 3350 0    50   ~ 0
RF MIXER TO AUDIO
Text Notes 1450 1750 0    50   ~ 0
LO MATCH AND PAD
Wire Notes Line
	750  600  750  1800
Wire Notes Line
	750  1800 2800 1800
Wire Notes Line
	2800 1800 2800 600 
Wire Notes Line
	2800 600  750  600 
Text Notes 3750 3350 0    50   ~ 0
DIPLEXER
Wire Wire Line
	3000 2550 3450 2550
Wire Wire Line
	4350 2550 5300 2550
Wire Notes Line
	750  2100 3100 2100
Wire Notes Line
	3100 2100 3100 3400
Wire Notes Line
	3100 3400 750  3400
Wire Notes Line
	750  3400 750  2100
Wire Notes Line
	3250 2100 4500 2100
Wire Notes Line
	4500 2100 4500 3400
Wire Notes Line
	4500 3400 3250 3400
Wire Notes Line
	3250 3400 3250 2100
Wire Wire Line
	7450 1550 7450 1700
Wire Wire Line
	7200 950  7450 950 
Wire Wire Line
	5300 1850 5300 2000
Wire Wire Line
	5300 950  7000 950 
Wire Wire Line
	5300 2000 7000 2000
Connection ~ 5300 2000
Wire Wire Line
	5300 2000 5300 2100
Wire Wire Line
	7450 1700 8700 1700
Connection ~ 7450 1700
Wire Wire Line
	7450 1700 7450 1800
Wire Wire Line
	7900 1300 7900 1250
Wire Wire Line
	7900 1050 7900 950 
Wire Wire Line
	7900 950  7450 950 
Connection ~ 7450 950 
Wire Notes Line
	4650 3400 4650 600 
Wire Notes Line
	4650 600  6300 600 
Wire Notes Line
	6300 600  6300 3400
Wire Notes Line
	6300 3400 4650 3400
Wire Notes Line
	6750 650  8200 650 
Wire Notes Line
	8200 650  8200 3400
Wire Notes Line
	8200 3400 6750 3400
Wire Notes Line
	6750 3400 6750 650 
Wire Notes Line
	8400 1300 10800 1300
Wire Notes Line
	10800 1300 10800 2500
Wire Notes Line
	10800 2500 8400 2500
Wire Notes Line
	8400 2500 8400 1300
Wire Wire Line
	4450 6000 4450 6150
Connection ~ 4450 6000
Wire Wire Line
	4150 6000 4450 6000
Wire Wire Line
	4150 5750 4150 6000
Wire Wire Line
	4250 5750 4150 5750
Text Label 5650 5650 0    50   ~ 0
AUDIO_OUT
Wire Wire Line
	5600 5650 6050 5650
Wire Wire Line
	5950 5750 5950 5850
Wire Wire Line
	6050 5750 5950 5750
$Comp
L power:GND #PWR0127
U 1 1
P 5950 5850
F 0 "#PWR0127" H 5950 5600 50  0001 C CNN
F 1 "GND" H 5955 5677 50  0000 C CNN
F 2 "" H 5950 5850 50  0001 C CNN
F 3 "" H 5950 5850 50  0001 C CNN
	1    5950 5850
	1    0    0    -1  
$EndComp
$Comp
L Connector_Generic:Conn_01x02 J4
U 1 1
P 6250 5650
F 0 "J4" H 6330 5642 50  0000 L CNN
F 1 "Conn_01x02" H 6330 5551 50  0000 L CNN
F 2 "Connector_PinHeader_2.54mm:PinHeader_1x02_P2.54mm_Vertical" H 6250 5650 50  0001 C CNN
F 3 "~" H 6250 5650 50  0001 C CNN
	1    6250 5650
	1    0    0    -1  
$EndComp
Connection ~ 5000 5650
Wire Wire Line
	5400 5650 5000 5650
$Comp
L Device:C_Small C15
U 1 1
P 5500 5650
F 0 "C15" V 5271 5650 50  0000 C CNN
F 1 "100u" V 5362 5650 50  0000 C CNN
F 2 "Capacitor_THT:CP_Radial_D8.0mm_P3.50mm" H 5500 5650 50  0001 C CNN
F 3 "~" H 5500 5650 50  0001 C CNN
	1    5500 5650
	0    -1   -1   0   
$EndComp
Wire Wire Line
	5000 6200 5000 6150
$Comp
L power:GND #PWR0126
U 1 1
P 5000 6200
F 0 "#PWR0126" H 5000 5950 50  0001 C CNN
F 1 "GND" H 5005 6027 50  0000 C CNN
F 2 "" H 5000 6200 50  0001 C CNN
F 3 "" H 5000 6200 50  0001 C CNN
	1    5000 6200
	1    0    0    -1  
$EndComp
Wire Wire Line
	5000 5900 5000 5950
Wire Wire Line
	5000 5650 5000 5700
Wire Wire Line
	4850 5650 5000 5650
$Comp
L Device:C_Small C13
U 1 1
P 5000 6050
F 0 "C13" H 5092 6096 50  0000 L CNN
F 1 "100n" H 5092 6005 50  0000 L CNN
F 2 "Capacitor_SMD:C_1206_3216Metric_Pad1.42x1.75mm_HandSolder" H 5000 6050 50  0001 C CNN
F 3 "~" H 5000 6050 50  0001 C CNN
	1    5000 6050
	1    0    0    -1  
$EndComp
$Comp
L Device:R_Small R15
U 1 1
P 5000 5800
F 0 "R15" H 5059 5846 50  0000 L CNN
F 1 "10" H 5059 5755 50  0000 L CNN
F 2 "Resistor_SMD:R_1206_3216Metric_Pad1.42x1.75mm_HandSolder" H 5000 5800 50  0001 C CNN
F 3 "~" H 5000 5800 50  0001 C CNN
	1    5000 5800
	1    0    0    -1  
$EndComp
Wire Wire Line
	4450 4600 4450 4550
Connection ~ 4450 4600
Wire Wire Line
	4150 4600 4450 4600
Wire Wire Line
	4150 4700 4150 4600
Wire Wire Line
	4150 4950 4150 4900
$Comp
L power:GND #PWR0125
U 1 1
P 4150 4950
F 0 "#PWR0125" H 4150 4700 50  0001 C CNN
F 1 "GND" H 4155 4777 50  0000 C CNN
F 2 "" H 4150 4950 50  0001 C CNN
F 3 "" H 4150 4950 50  0001 C CNN
	1    4150 4950
	1    0    0    -1  
$EndComp
Wire Wire Line
	4450 5350 4450 4600
$Comp
L Device:R_Small R12
U 1 1
P 4450 4450
F 0 "R12" H 4509 4496 50  0000 L CNN
F 1 "10" H 4509 4405 50  0000 L CNN
F 2 "Resistor_SMD:R_1206_3216Metric_Pad1.42x1.75mm_HandSolder" H 4450 4450 50  0001 C CNN
F 3 "~" H 4450 4450 50  0001 C CNN
	1    4450 4450
	1    0    0    -1  
$EndComp
Wire Wire Line
	4450 4250 4450 4350
$Comp
L Device:C_Small C9
U 1 1
P 4150 4800
F 0 "C9" H 4058 4754 50  0000 R CNN
F 1 "100u" H 4058 4845 50  0000 R CNN
F 2 "Capacitor_THT:CP_Radial_D8.0mm_P3.50mm" H 4150 4800 50  0001 C CNN
F 3 "~" H 4150 4800 50  0001 C CNN
	1    4150 4800
	1    0    0    -1  
$EndComp
Wire Wire Line
	4750 4950 4750 5000
Wire Wire Line
	4550 4950 4750 4950
Wire Wire Line
	4550 5350 4550 4950
Wire Wire Line
	4750 5200 4750 5250
$Comp
L power:GND #PWR0124
U 1 1
P 4750 5250
F 0 "#PWR0124" H 4750 5000 50  0001 C CNN
F 1 "GND" H 4755 5077 50  0000 C CNN
F 2 "" H 4750 5250 50  0001 C CNN
F 3 "" H 4750 5250 50  0001 C CNN
	1    4750 5250
	1    0    0    -1  
$EndComp
$Comp
L Device:C_Small C12
U 1 1
P 4750 5100
F 0 "C12" H 4658 5054 50  0000 R CNN
F 1 "10u" H 4658 5145 50  0000 R CNN
F 2 "Capacitor_THT:CP_Radial_D5.0mm_P2.00mm" H 4750 5100 50  0001 C CNN
F 3 "~" H 4750 5100 50  0001 C CNN
	1    4750 5100
	1    0    0    -1  
$EndComp
Wire Wire Line
	4250 5550 3900 5550
Wire Wire Line
	4450 5950 4450 6000
$Comp
L power:GND #PWR0123
U 1 1
P 4450 6150
F 0 "#PWR0123" H 4450 5900 50  0001 C CNN
F 1 "GND" H 4455 5977 50  0000 C CNN
F 2 "" H 4450 6150 50  0001 C CNN
F 3 "" H 4450 6150 50  0001 C CNN
	1    4450 6150
	1    0    0    -1  
$EndComp
Wire Wire Line
	3800 5650 3800 5750
Wire Wire Line
	3800 5250 3700 5250
Wire Wire Line
	3800 5450 3800 5250
$Comp
L power:GND #PWR0122
U 1 1
P 3800 5750
F 0 "#PWR0122" H 3800 5500 50  0001 C CNN
F 1 "GND" H 3805 5577 50  0000 C CNN
F 2 "" H 3800 5750 50  0001 C CNN
F 3 "" H 3800 5750 50  0001 C CNN
	1    3800 5750
	1    0    0    -1  
$EndComp
$Comp
L Device:R_POT_Small RV1
U 1 1
P 3800 5550
F 0 "RV1" H 3740 5596 50  0000 R CNN
F 1 "10k" H 3740 5505 50  0000 R CNN
F 2 "Connector_PinHeader_2.54mm:PinHeader_1x03_P2.54mm_Vertical" H 3800 5550 50  0001 C CNN
F 3 "~" H 3800 5550 50  0001 C CNN
	1    3800 5550
	1    0    0    -1  
$EndComp
$Comp
L Device:C_Small C8
U 1 1
P 3600 5250
F 0 "C8" V 3371 5250 50  0000 C CNN
F 1 "1u" V 3462 5250 50  0000 C CNN
F 2 "Capacitor_SMD:C_1206_3216Metric_Pad1.42x1.75mm_HandSolder" H 3600 5250 50  0001 C CNN
F 3 "~" H 3600 5250 50  0001 C CNN
	1    3600 5250
	0    1    1    0   
$EndComp
$Comp
L Amplifier_Audio:LM386 U2
U 1 1
P 4550 5650
F 0 "U2" H 4900 5850 50  0000 L CNN
F 1 "LM386" H 4900 5750 50  0000 L CNN
F 2 "Package_SO:SO-8_3.9x4.9mm_P1.27mm" H 4650 5750 50  0001 C CNN
F 3 "http://www.ti.com/lit/ds/symlink/lm386.pdf" H 4750 5850 50  0001 C CNN
	1    4550 5650
	1    0    0    -1  
$EndComp
Wire Wire Line
	2300 4200 2300 4250
Wire Wire Line
	2300 4950 2300 5250
Wire Wire Line
	2300 4250 4450 4250
Connection ~ 2300 4250
Wire Wire Line
	2300 4250 2300 4300
Wire Wire Line
	2300 5250 3500 5250
Connection ~ 2300 5250
Wire Wire Line
	2300 5250 2300 5350
Text Notes 1850 6950 0    50   ~ 0
GAIN BLOCK 3
Text Notes 4350 6950 0    50   ~ 0
SPEAKER AMP
Wire Notes Line
	3300 3850 6850 3850
Wire Notes Line
	6850 3850 6850 7000
Wire Notes Line
	6850 7000 3300 7000
Wire Notes Line
	3300 7000 3300 3850
Wire Notes Line
	3100 3850 3100 7000
Wire Notes Line
	3100 7000 750  7000
Wire Notes Line
	750  7000 750  3850
Wire Notes Line
	750  3850 3100 3850
$EndSCHEMATC
